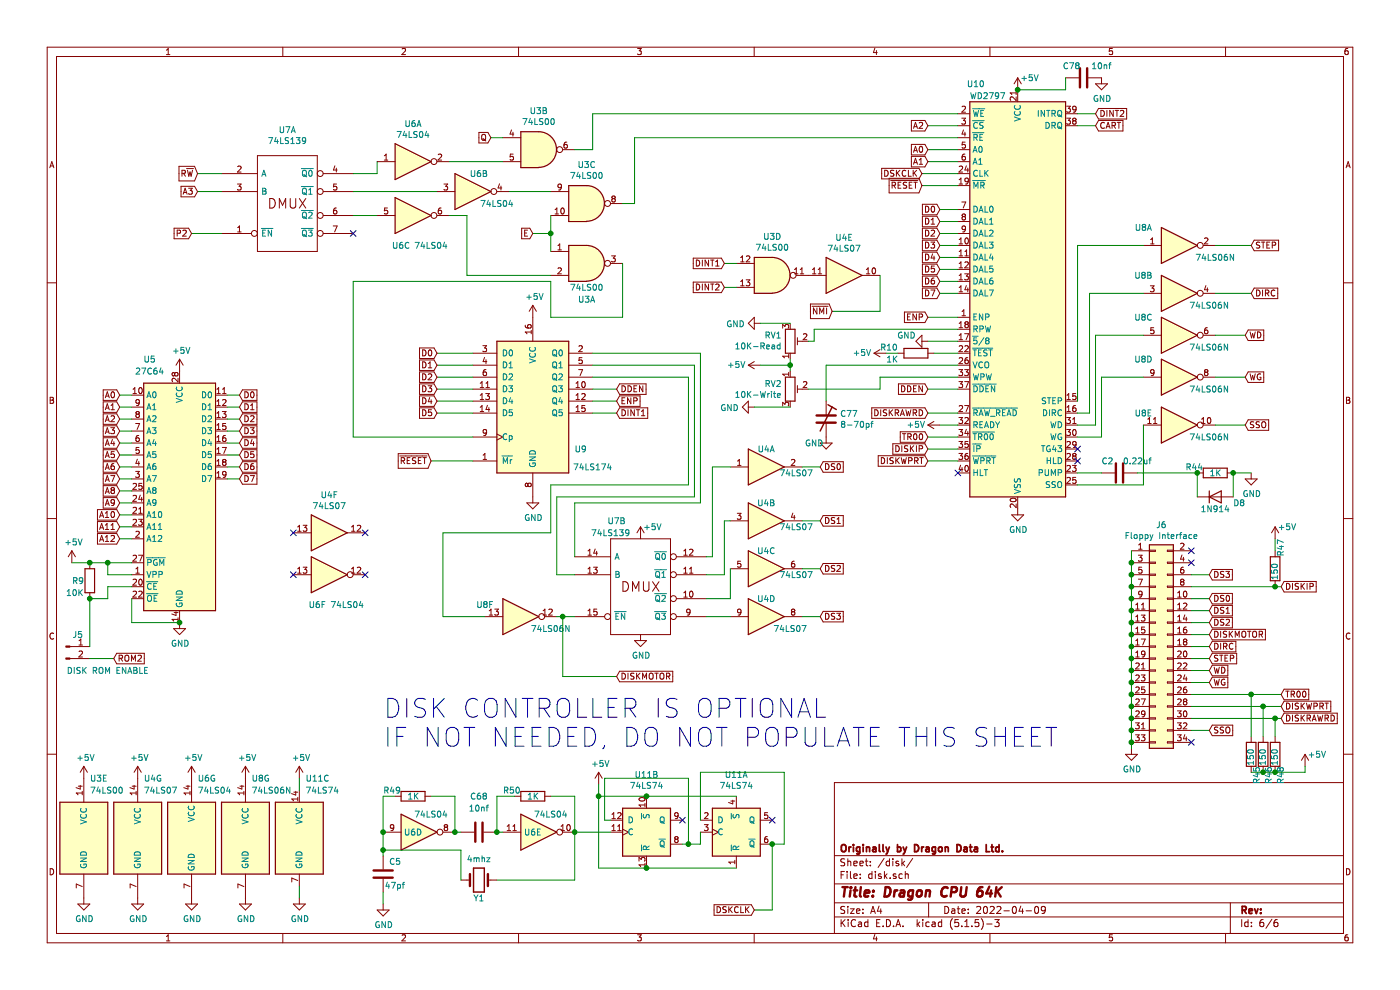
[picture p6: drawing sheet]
EESchema Schematic File Version 4
EELAYER 30 0
EELAYER END
$Descr A4 11693 8268
encoding utf-8
Sheet 6 6
Title "Dragon CPU 64K"
Date "2022-04-09"
Rev ""
Comp "Originally by Dragon Data Ltd."
Comment1 ""
Comment2 ""
Comment3 ""
Comment4 ""
$EndDescr
$Comp
L 74xx:74LS174 U9
U 1 1
P 4450 3350
F 0 "U9" H 4850 2950 50  0000 C CNN
F 1 "74LS174" H 4950 2800 50  0000 C CNN
F 2 "Package_DIP:DIP-16_W7.62mm_Socket_LongPads" H 4450 3350 50  0001 C CNN
F 3 "http://www.ti.com/lit/gpn/sn74LS174" H 4450 3350 50  0001 C CNN
	1    4450 3350
	1    0    0    -1  
$EndComp
$Comp
L 74xx_IEEE:74LS139 U7
U 2 1
P 5350 4900
F 0 "U7" H 5150 5450 50  0000 C CNN
F 1 "74LS139" H 5100 5350 50  0000 C CNN
F 2 "Package_DIP:DIP-16_W7.62mm_Socket_LongPads" H 5350 4900 50  0001 C CNN
F 3 "http://www.ti.com/lit/ds/symlink/sn74ls139a.pdf" H 5350 4900 50  0001 C CNN
	2    5350 4900
	1    0    0    -1  
$EndComp
$Comp
L 74xx:74LS00 U3
U 5 1
P 700 7000
F 0 "U3" H 750 7500 50  0000 L CNN
F 1 "74LS00" H 750 7400 50  0000 L CNN
F 2 "Package_DIP:DIP-14_W7.62mm_Socket_LongPads" H 700 7000 50  0001 C CNN
F 3 "http://www.ti.com/lit/gpn/sn74ls00" H 700 7000 50  0001 C CNN
	5    700  7000
	1    0    0    -1  
$EndComp
$Comp
L 74xx:74LS00 U3
U 1 1
P 4900 2200
F 0 "U3" H 4900 1900 50  0000 C CNN
F 1 "74LS00" H 4900 2000 50  0000 C CNN
F 2 "Package_DIP:DIP-14_W7.62mm_Socket_LongPads" H 4900 2200 50  0001 C CNN
F 3 "http://www.ti.com/lit/gpn/sn74ls00" H 4900 2200 50  0001 C CNN
	1    4900 2200
	1    0    0    -1  
$EndComp
$Comp
L Memory_EPROM:27C64 U5
U 1 1
P 1500 4100
F 0 "U5" H 1250 5200 50  0000 C CNN
F 1 "27C64" H 1250 5100 50  0000 C CNN
F 2 "Package_DIP:DIP-28_W15.24mm_Socket_LongPads" H 1500 4100 50  0001 C CNN
F 3 "http://ww1.microchip.com/downloads/en/DeviceDoc/11107M.pdf" H 1500 4100 50  0001 C CNN
	1    1500 4100
	1    0    0    -1  
$EndComp
$Comp
L Interface:WD2797 U10
U 1 1
P 8500 2550
F 0 "U10" H 8150 4400 50  0000 C CNN
F 1 "WD2797" H 8250 4300 50  0000 C CNN
F 2 "Package_DIP:DIP-40_W15.24mm" H 9150 900 50  0001 C CNN
F 3 "http://pdf.datasheetcatalog.com/datasheets2/12/1229802_1.pdf" H 8500 3350 50  0001 C CNN
	1    8500 2550
	1    0    0    -1  
$EndComp
$Comp
L 74xx:74LS04 U6
U 7 1
P 1600 7000
F 0 "U6" H 1650 7500 50  0000 L CNN
F 1 "74LS04" H 1650 7400 50  0000 L CNN
F 2 "Package_DIP:DIP-14_W7.62mm_Socket_LongPads" H 1600 7000 50  0001 C CNN
F 3 "http://www.ti.com/lit/gpn/sn74LS04" H 1600 7000 50  0001 C CNN
	7    1600 7000
	1    0    0    -1  
$EndComp
$Comp
L 74xx:74LS04 U6
U 1 1
P 3450 1350
F 0 "U6" H 3450 1667 50  0000 C CNN
F 1 "74LS04" H 3450 1576 50  0000 C CNN
F 2 "Package_DIP:DIP-14_W7.62mm_Socket_LongPads" H 3450 1350 50  0001 C CNN
F 3 "http://www.ti.com/lit/gpn/sn74LS04" H 3450 1350 50  0001 C CNN
	1    3450 1350
	1    0    0    -1  
$EndComp
$Comp
L Connector_Generic:Conn_02x17_Odd_Even J6
U 1 1
P 9650 5400
F 0 "J6" H 9700 6417 50  0000 C CNN
F 1 "Floppy Interface" H 9700 6326 50  0000 C CNN
F 2 "Connector_IDC:IDC-Header_2x17_P2.54mm_Vertical" H 9650 5400 50  0001 C CNN
F 3 "~" H 9650 5400 50  0001 C CNN
	1    9650 5400
	1    0    0    -1  
$EndComp
$Comp
L 74xx:74LS04 U6
U 2 1
P 3950 1600
F 0 "U6" H 4000 1750 50  0000 C CNN
F 1 "74LS04" H 4150 1500 50  0000 C CNN
F 2 "Package_DIP:DIP-14_W7.62mm_Socket_LongPads" H 3950 1600 50  0001 C CNN
F 3 "http://www.ti.com/lit/gpn/sn74LS04" H 3950 1600 50  0001 C CNN
	2    3950 1600
	1    0    0    -1  
$EndComp
$Comp
L 74xx:74LS04 U6
U 3 1
P 3450 1800
F 0 "U6" H 3350 1550 50  0000 C CNN
F 1 "74LS04" H 3600 1550 50  0000 C CNN
F 2 "Package_DIP:DIP-14_W7.62mm_Socket_LongPads" H 3450 1800 50  0001 C CNN
F 3 "http://www.ti.com/lit/gpn/sn74LS04" H 3450 1800 50  0001 C CNN
	3    3450 1800
	1    0    0    -1  
$EndComp
$Comp
L 74xx:74LS00 U3
U 2 1
P 4500 1250
F 0 "U3" H 4500 1575 50  0000 C CNN
F 1 "74LS00" H 4500 1484 50  0000 C CNN
F 2 "Package_DIP:DIP-14_W7.62mm_Socket_LongPads" H 4500 1250 50  0001 C CNN
F 3 "http://www.ti.com/lit/gpn/sn74ls00" H 4500 1250 50  0001 C CNN
	2    4500 1250
	1    0    0    -1  
$EndComp
$Comp
L 74xx:74LS00 U3
U 3 1
P 4900 1700
F 0 "U3" H 4900 2025 50  0000 C CNN
F 1 "74LS00" H 4900 1934 50  0000 C CNN
F 2 "Package_DIP:DIP-14_W7.62mm_Socket_LongPads" H 4900 1700 50  0001 C CNN
F 3 "http://www.ti.com/lit/gpn/sn74ls00" H 4900 1700 50  0001 C CNN
	3    4900 1700
	1    0    0    -1  
$EndComp
$Comp
L 74xx_IEEE:74LS139 U7
U 1 1
P 2400 1700
F 0 "U7" H 2400 2316 50  0000 C CNN
F 1 "74LS139" H 2400 2225 50  0000 C CNN
F 2 "Package_DIP:DIP-16_W7.62mm_Socket_LongPads" H 2400 1700 50  0001 C CNN
F 3 "http://www.ti.com/lit/ds/symlink/sn74ls139a.pdf" H 2400 1700 50  0001 C CNN
	1    2400 1700
	1    0    0    -1  
$EndComp
Wire Wire Line
	3150 1350 3150 1450
Wire Wire Line
	3150 1450 2950 1450
Wire Wire Line
	3650 1600 2950 1600
Wire Wire Line
	3150 1800 2950 1800
NoConn ~ 2950 1950
Wire Wire Line
	1850 1450 1650 1450
Wire Wire Line
	1850 1600 1650 1600
Wire Wire Line
	1850 1950 1600 1950
Text GLabel 1600 1950 0    50   Input ~ 0
P2
Text GLabel 1650 1450 0    50   Input ~ 0
R~W~
Text GLabel 1650 1600 0    50   Input ~ 0
A3
Wire Wire Line
	3750 1350 4200 1350
Wire Wire Line
	4600 1600 4250 1600
Wire Wire Line
	4600 2300 3900 2300
Wire Wire Line
	3900 2300 3900 1800
Wire Wire Line
	3900 1800 3750 1800
Wire Wire Line
	4600 1800 4600 1950
Wire Wire Line
	4600 1950 4450 1950
Connection ~ 4600 1950
Wire Wire Line
	4600 1950 4600 2100
Text GLabel 4450 1950 0    50   Input ~ 0
E
Wire Wire Line
	4200 1150 4100 1150
Text GLabel 4100 1150 0    50   Input ~ 0
Q
Wire Wire Line
	8000 950  4950 950 
Wire Wire Line
	4950 950  4950 1250
Wire Wire Line
	4950 1250 4800 1250
Wire Wire Line
	5200 1700 5300 1700
Wire Wire Line
	5300 1700 5300 1150
Wire Wire Line
	5300 1150 8000 1150
$Comp
L power:GND #PWR0174
U 1 1
P 4450 4150
F 0 "#PWR0174" H 4450 3900 50  0001 C CNN
F 1 "GND" H 4455 3977 50  0000 C CNN
F 2 "" H 4450 4150 50  0001 C CNN
F 3 "" H 4450 4150 50  0001 C CNN
	1    4450 4150
	1    0    0    -1  
$EndComp
$Comp
L power:+5V #PWR0175
U 1 1
P 4450 2650
F 0 "#PWR0175" H 4450 2500 50  0001 C CNN
F 1 "+5V" H 4465 2823 50  0000 C CNN
F 2 "" H 4450 2650 50  0001 C CNN
F 3 "" H 4450 2650 50  0001 C CNN
	1    4450 2650
	1    0    0    -1  
$EndComp
Wire Wire Line
	5200 2200 5200 2650
Wire Wire Line
	5200 2650 4600 2650
Wire Wire Line
	4600 2650 4600 2350
Wire Wire Line
	4600 2350 2950 2350
Wire Wire Line
	2950 2350 2950 3650
Wire Wire Line
	2950 3650 3950 3650
Wire Wire Line
	3950 3850 3600 3850
Text GLabel 3600 3850 0    50   Input ~ 0
~RESET
Text GLabel 7700 1550 0    50   Input ~ 0
~RESET
Wire Wire Line
	8000 1550 7700 1550
Wire Wire Line
	8000 1050 7750 1050
Text GLabel 7750 1050 0    50   Input ~ 0
A2
Wire Wire Line
	8000 1250 7750 1250
Wire Wire Line
	8000 1350 7750 1350
Text GLabel 7750 1250 0    50   Input ~ 0
A0
Text GLabel 7750 1350 0    50   Input ~ 0
A1
Wire Wire Line
	3950 2950 3650 2950
Wire Wire Line
	3950 3050 3650 3050
Wire Wire Line
	3950 3150 3650 3150
Wire Wire Line
	3950 3250 3650 3250
Wire Wire Line
	3950 3350 3650 3350
Wire Wire Line
	3950 3450 3650 3450
Text GLabel 3650 2950 0    50   Input ~ 0
D0
Text GLabel 3650 3050 0    50   Input ~ 0
D1
Text GLabel 3650 3150 0    50   Input ~ 0
D2
Text GLabel 3650 3250 0    50   Input ~ 0
D3
Text GLabel 3650 3350 0    50   Input ~ 0
D4
Text GLabel 3650 3450 0    50   Input ~ 0
D5
$Comp
L 74xx:74LS04 U6
U 4 1
P 3500 6950
F 0 "U6" H 3450 6950 50  0000 C CNN
F 1 "74LS04" H 3600 7100 50  0000 C CNN
F 2 "Package_DIP:DIP-14_W7.62mm_Socket_LongPads" H 3500 6950 50  0001 C CNN
F 3 "http://www.ti.com/lit/gpn/sn74LS04" H 3500 6950 50  0001 C CNN
	4    3500 6950
	1    0    0    -1  
$EndComp
$Comp
L 74xx:74LS07 U4
U 7 1
P 1150 7000
F 0 "U4" H 1200 7500 50  0000 L CNN
F 1 "74LS07" H 1200 7400 50  0000 L CNN
F 2 "Package_DIP:DIP-14_W7.62mm_Socket_LongPads" H 1150 7000 50  0001 C CNN
F 3 "www.ti.com/lit/ds/symlink/sn74ls07.pdf" H 1150 7000 50  0001 C CNN
	7    1150 7000
	1    0    0    -1  
$EndComp
$Comp
L 74xx:74LS07 U4
U 1 1
P 6400 3900
F 0 "U4" H 6400 4050 50  0000 C CNN
F 1 "74LS07" H 6650 3850 50  0000 C CNN
F 2 "Package_DIP:DIP-14_W7.62mm_Socket_LongPads" H 6400 3900 50  0001 C CNN
F 3 "www.ti.com/lit/ds/symlink/sn74ls07.pdf" H 6400 3900 50  0001 C CNN
	1    6400 3900
	1    0    0    -1  
$EndComp
$Comp
L 74xx:74LS07 U4
U 2 1
P 6400 4350
F 0 "U4" H 6400 4500 50  0000 C CNN
F 1 "74LS07" H 6650 4300 50  0000 C CNN
F 2 "Package_DIP:DIP-14_W7.62mm_Socket_LongPads" H 6400 4350 50  0001 C CNN
F 3 "www.ti.com/lit/ds/symlink/sn74ls07.pdf" H 6400 4350 50  0001 C CNN
	2    6400 4350
	1    0    0    -1  
$EndComp
$Comp
L 74xx:74LS07 U4
U 3 1
P 6400 4750
F 0 "U4" H 6400 4900 50  0000 C CNN
F 1 "74LS07" H 6650 4700 50  0000 C CNN
F 2 "Package_DIP:DIP-14_W7.62mm_Socket_LongPads" H 6400 4750 50  0001 C CNN
F 3 "www.ti.com/lit/ds/symlink/sn74ls07.pdf" H 6400 4750 50  0001 C CNN
	3    6400 4750
	1    0    0    -1  
$EndComp
$Comp
L 74xx:74LS07 U4
U 4 1
P 6400 5150
F 0 "U4" H 6400 5300 50  0000 C CNN
F 1 "74LS07" H 6600 5050 50  0000 C CNN
F 2 "Package_DIP:DIP-14_W7.62mm_Socket_LongPads" H 6400 5150 50  0001 C CNN
F 3 "www.ti.com/lit/ds/symlink/sn74ls07.pdf" H 6400 5150 50  0001 C CNN
	4    6400 5150
	1    0    0    -1  
$EndComp
Wire Wire Line
	5900 5150 6100 5150
Wire Wire Line
	5900 5000 6100 5000
Wire Wire Line
	6100 5000 6100 4750
Wire Wire Line
	5900 4800 6050 4800
Wire Wire Line
	6050 4800 6050 4350
Wire Wire Line
	6050 4350 6100 4350
Wire Wire Line
	5900 4650 5950 4650
Wire Wire Line
	5950 4650 5950 3900
Wire Wire Line
	5950 3900 6100 3900
Wire Wire Line
	4600 4050 4600 4450
Wire Wire Line
	4600 4450 3700 4450
Wire Wire Line
	3700 4450 3700 5150
Wire Wire Line
	3700 5150 4050 5150
Wire Wire Line
	4650 4150 4650 4800
Wire Wire Line
	4650 4800 4800 4800
Wire Wire Line
	4800 4200 4800 4650
Wire Wire Line
	5850 4200 5850 2950
Wire Wire Line
	4950 2950 5850 2950
Wire Wire Line
	4800 4200 5850 4200
Wire Wire Line
	5800 3050 5800 4150
Wire Wire Line
	4950 3050 5800 3050
Wire Wire Line
	4650 4150 5800 4150
Wire Wire Line
	5750 3150 5750 4050
Wire Wire Line
	4950 3150 5750 3150
Wire Wire Line
	4600 4050 5750 4050
Wire Wire Line
	6700 3900 6850 3900
Wire Wire Line
	6700 4350 6850 4350
Wire Wire Line
	6700 4750 6850 4750
Wire Wire Line
	6700 5150 6850 5150
Text GLabel 6850 3900 2    50   Input ~ 0
DS0
Text GLabel 6850 4350 2    50   Input ~ 0
DS1
Text GLabel 6850 4750 2    50   Input ~ 0
DS2
Text GLabel 6850 5150 2    50   Input ~ 0
DS3
Wire Wire Line
	4950 3250 5150 3250
Wire Wire Line
	4950 3350 5150 3350
Wire Wire Line
	4950 3450 5150 3450
Text GLabel 5150 3250 2    50   Input ~ 0
DDEN
Text GLabel 5150 3350 2    50   Input ~ 0
ENP
Wire Wire Line
	8000 2650 7750 2650
Wire Wire Line
	8000 3250 7750 3250
Text GLabel 7750 2650 0    50   Input ~ 0
ENP
Text GLabel 7750 3250 0    50   Input ~ 0
DDEN
Text GLabel 5150 3450 2    50   Input ~ 0
DINT1
Wire Wire Line
	9000 950  9150 950 
Text GLabel 9150 950  2    50   Input ~ 0
DINT2
$Comp
L 74xx:74LS00 U3
U 4 1
P 6450 2300
F 0 "U3" H 6450 2625 50  0000 C CNN
F 1 "74LS00" H 6450 2534 50  0000 C CNN
F 2 "Package_DIP:DIP-14_W7.62mm_Socket_LongPads" H 6450 2300 50  0001 C CNN
F 3 "http://www.ti.com/lit/gpn/sn74ls00" H 6450 2300 50  0001 C CNN
	4    6450 2300
	1    0    0    -1  
$EndComp
Wire Wire Line
	6150 2200 6050 2200
Wire Wire Line
	6150 2400 6050 2400
Text GLabel 6050 2200 0    50   Input ~ 0
DINT1
Text GLabel 6050 2400 0    50   Input ~ 0
DINT2
$Comp
L 74xx:74LS07 U4
U 5 1
P 7050 2300
F 0 "U4" H 7050 2617 50  0000 C CNN
F 1 "74LS07" H 7050 2526 50  0000 C CNN
F 2 "Package_DIP:DIP-14_W7.62mm_Socket_LongPads" H 7050 2300 50  0001 C CNN
F 3 "www.ti.com/lit/ds/symlink/sn74ls07.pdf" H 7050 2300 50  0001 C CNN
	5    7050 2300
	1    0    0    -1  
$EndComp
Wire Wire Line
	7350 2300 7350 2600
Wire Wire Line
	7350 2600 6950 2600
Text GLabel 6950 2600 0    50   Input ~ 0
~NMI
Wire Wire Line
	4650 5150 4700 5150
Wire Wire Line
	4700 5150 4700 5650
Wire Wire Line
	4700 5650 5150 5650
Connection ~ 4700 5150
Wire Wire Line
	4700 5150 4800 5150
Text GLabel 5150 5650 2    50   Input ~ 0
DISKMOTOR
Wire Wire Line
	9950 5000 10100 5000
Wire Wire Line
	9950 5100 10100 5100
Wire Wire Line
	9950 5200 10100 5200
Wire Wire Line
	9950 4800 10100 4800
Wire Wire Line
	9950 5300 10100 5300
Text GLabel 10100 4800 2    50   Input ~ 0
DS3
Text GLabel 10100 5000 2    50   Input ~ 0
DS0
Text GLabel 10100 5100 2    50   Input ~ 0
DS1
Text GLabel 10100 5200 2    50   Input ~ 0
DS2
Text GLabel 10100 5300 2    50   Input ~ 0
DISKMOTOR
Wire Wire Line
	9000 1050 9150 1050
Text GLabel 9150 1050 2    50   Input ~ 0
CART
Wire Wire Line
	8000 1750 7850 1750
Wire Wire Line
	8000 1850 7850 1850
Wire Wire Line
	8000 1950 7850 1950
Wire Wire Line
	8000 2050 7850 2050
Wire Wire Line
	8000 2150 7850 2150
Wire Wire Line
	8000 2250 7850 2250
Wire Wire Line
	8000 2350 7850 2350
Wire Wire Line
	8000 2450 7850 2450
Text GLabel 7850 1750 0    50   Input ~ 0
D0
Text GLabel 7850 1850 0    50   Input ~ 0
D1
Text GLabel 7850 1950 0    50   Input ~ 0
D2
Text GLabel 7850 2050 0    50   Input ~ 0
D3
Text GLabel 7850 2150 0    50   Input ~ 0
D4
Text GLabel 7850 2250 0    50   Input ~ 0
D5
Text GLabel 7850 2350 0    50   Input ~ 0
D6
Text GLabel 7850 2450 0    50   Input ~ 0
D7
$Comp
L power:+5V #PWR0176
U 1 1
P 8500 750
F 0 "#PWR0176" H 8500 600 50  0001 C CNN
F 1 "+5V" H 8600 850 50  0000 C CNN
F 2 "" H 8500 750 50  0001 C CNN
F 3 "" H 8500 750 50  0001 C CNN
	1    8500 750 
	1    0    0    -1  
$EndComp
$Comp
L power:+5V #PWR0179
U 1 1
P 1500 3100
F 0 "#PWR0179" H 1500 2950 50  0001 C CNN
F 1 "+5V" H 1515 3273 50  0000 C CNN
F 2 "" H 1500 3100 50  0001 C CNN
F 3 "" H 1500 3100 50  0001 C CNN
	1    1500 3100
	1    0    0    -1  
$EndComp
$Comp
L power:GND #PWR0180
U 1 1
P 1500 5200
F 0 "#PWR0180" H 1500 4950 50  0001 C CNN
F 1 "GND" H 1505 5027 50  0000 C CNN
F 2 "" H 1500 5200 50  0001 C CNN
F 3 "" H 1500 5200 50  0001 C CNN
	1    1500 5200
	1    0    0    -1  
$EndComp
Wire Wire Line
	1900 3300 2000 3300
Wire Wire Line
	1900 3400 2000 3400
Wire Wire Line
	1900 3500 2000 3500
Wire Wire Line
	1900 3600 2000 3600
Wire Wire Line
	1900 3700 2000 3700
Wire Wire Line
	1900 3800 2000 3800
Wire Wire Line
	1900 3900 2000 3900
Wire Wire Line
	1900 4000 2000 4000
Text GLabel 2000 3300 2    50   Input ~ 0
D0
Text GLabel 2000 3400 2    50   Input ~ 0
D1
Text GLabel 2000 3500 2    50   Input ~ 0
D2
Text GLabel 2000 3600 2    50   Input ~ 0
D3
Text GLabel 2000 3700 2    50   Input ~ 0
D4
Text GLabel 2000 3800 2    50   Input ~ 0
D5
Text GLabel 2000 3900 2    50   Input ~ 0
D6
Text GLabel 2000 4000 2    50   Input ~ 0
D7
$Comp
L power:+5V #PWR0181
U 1 1
P 600 4700
F 0 "#PWR0181" H 600 4550 50  0001 C CNN
F 1 "+5V" H 615 4873 50  0000 C CNN
F 2 "" H 600 4700 50  0001 C CNN
F 3 "" H 600 4700 50  0001 C CNN
	1    600  4700
	1    0    0    -1  
$EndComp
Wire Wire Line
	1100 4700 900  4700
Wire Wire Line
	1100 4800 900  4800
Wire Wire Line
	900  4800 900  4700
Connection ~ 900  4700
Wire Wire Line
	900  4700 750  4700
Wire Wire Line
	1100 5000 1100 5200
Wire Wire Line
	1100 5200 1500 5200
Connection ~ 1500 5200
$Comp
L Connector:Conn_01x02_Male J5
U 1 1
P 550 5400
F 0 "J5" H 650 5500 50  0000 C CNN
F 1 "DISK ROM ENABLE" H 900 5200 50  0000 C CNN
F 2 "Connector_PinHeader_2.54mm:PinHeader_1x02_P2.54mm_Vertical" H 550 5400 50  0001 C CNN
F 3 "~" H 550 5400 50  0001 C CNN
	1    550  5400
	1    0    0    -1  
$EndComp
Text GLabel 950  5500 2    50   Input ~ 0
ROM2
$Comp
L Device:R R9
U 1 1
P 750 4850
F 0 "R9" H 600 4850 50  0000 L CNN
F 1 "10K" H 550 4750 50  0000 L CNN
F 2 "Resistor_THT:R_Axial_DIN0207_L6.3mm_D2.5mm_P7.62mm_Horizontal" V 680 4850 50  0001 C CNN
F 3 "~" H 750 4850 50  0001 C CNN
	1    750  4850
	1    0    0    -1  
$EndComp
Connection ~ 750  4700
Wire Wire Line
	750  4700 600  4700
Wire Wire Line
	1100 4900 900  4900
Wire Wire Line
	900  4900 900  5000
Wire Wire Line
	900  5000 750  5000
Wire Wire Line
	950  5500 750  5500
Wire Wire Line
	750  5000 750  5400
Connection ~ 750  5000
Text GLabel 1000 3300 0    50   Input ~ 0
A0
Text GLabel 1000 3400 0    50   Input ~ 0
A1
Text GLabel 1000 3500 0    50   Input ~ 0
A2
Text GLabel 1000 3600 0    50   Input ~ 0
A3
Text GLabel 1000 3700 0    50   Input ~ 0
A4
Text GLabel 1000 3800 0    50   Input ~ 0
A5
Text GLabel 1000 3900 0    50   Input ~ 0
A6
Text GLabel 1000 4000 0    50   Input ~ 0
A7
Text GLabel 1000 4100 0    50   Input ~ 0
A8
Text GLabel 1000 4200 0    50   Input ~ 0
A9
Text GLabel 1000 4300 0    50   Input ~ 0
A10
Text GLabel 1000 4400 0    50   Input ~ 0
A11
Text GLabel 1000 4500 0    50   Input ~ 0
A12
$Comp
L power:GND #PWR0182
U 1 1
P 8500 4250
F 0 "#PWR0182" H 8500 4000 50  0001 C CNN
F 1 "GND" H 8505 4077 50  0000 C CNN
F 2 "" H 8500 4250 50  0001 C CNN
F 3 "" H 8500 4250 50  0001 C CNN
	1    8500 4250
	1    0    0    -1  
$EndComp
$Comp
L power:+5V #PWR0183
U 1 1
P 7850 3550
F 0 "#PWR0183" H 7850 3400 50  0001 C CNN
F 1 "+5V" V 7850 3750 50  0000 C CNN
F 2 "" H 7850 3550 50  0001 C CNN
F 3 "" H 7850 3550 50  0001 C CNN
	1    7850 3550
	0    -1   -1   0   
$EndComp
Wire Wire Line
	8000 3550 7850 3550
$Comp
L power:GND #PWR0184
U 1 1
P 9200 650
F 0 "#PWR0184" H 9200 400 50  0001 C CNN
F 1 "GND" H 9205 477 50  0000 C CNN
F 2 "" H 9200 650 50  0001 C CNN
F 3 "" H 9200 650 50  0001 C CNN
	1    9200 650 
	1    0    0    -1  
$EndComp
$Comp
L Device:C C78
U 1 1
P 9050 650
F 0 "C78" V 8950 550 50  0000 C CNN
F 1 "10nf" V 8950 800 50  0000 C CNN
F 2 "Capacitor_THT:C_Disc_D7.5mm_W2.5mm_P5.00mm" H 9088 500 50  0001 C CNN
F 3 "~" H 9050 650 50  0001 C CNN
	1    9050 650 
	0    1    1    0   
$EndComp
Wire Wire Line
	8500 750  8900 750 
Wire Wire Line
	8900 750  8900 650 
Connection ~ 8500 750 
$Comp
L Device:R R10
U 1 1
P 7650 2950
F 0 "R10" V 7600 2650 50  0000 L CNN
F 1 "1K" V 7700 2700 50  0000 L CNN
F 2 "Resistor_THT:R_Axial_DIN0207_L6.3mm_D2.5mm_P7.62mm_Horizontal" V 7580 2950 50  0001 C CNN
F 3 "~" H 7650 2950 50  0001 C CNN
	1    7650 2950
	0    1    1    0   
$EndComp
$Comp
L power:+5V #PWR0185
U 1 1
P 7400 2950
F 0 "#PWR0185" H 7400 2800 50  0001 C CNN
F 1 "+5V" V 7400 3150 50  0000 C CNN
F 2 "" H 7400 2950 50  0001 C CNN
F 3 "" H 7400 2950 50  0001 C CNN
	1    7400 2950
	0    -1   -1   0   
$EndComp
Wire Wire Line
	8000 2950 7800 2950
$Comp
L power:GND #PWR0186
U 1 1
P 7750 2850
F 0 "#PWR0186" H 7750 2600 50  0001 C CNN
F 1 "GND" V 7700 2750 50  0000 R CNN
F 2 "" H 7750 2850 50  0001 C CNN
F 3 "" H 7750 2850 50  0001 C CNN
	1    7750 2850
	0    1    1    0   
$EndComp
Wire Wire Line
	7750 2850 8000 2850
Wire Wire Line
	7500 2950 7400 2950
$Comp
L Device:R_Potentiometer_Trim RV1
U 1 1
P 6600 2850
F 0 "RV1" H 6530 2804 50  0000 R CNN
F 1 "10K-Read" H 6530 2895 50  0000 R CNN
F 2 "Potentiometer_THT:Potentiometer_Vishay_T73YP_Vertical" H 6600 2850 50  0001 C CNN
F 3 "~" H 6600 2850 50  0001 C CNN
	1    6600 2850
	1    0    0    1   
$EndComp
Wire Wire Line
	8000 2750 6800 2750
Wire Wire Line
	6800 2750 6800 2850
Wire Wire Line
	6800 2850 6750 2850
Wire Wire Line
	8000 3150 7350 3150
Wire Wire Line
	7350 3150 7350 3250
Wire Wire Line
	7350 3250 6750 3250
$Comp
L power:+5V #PWR0187
U 1 1
P 6350 3050
F 0 "#PWR0187" H 6350 2900 50  0001 C CNN
F 1 "+5V" V 6350 3250 50  0000 C CNN
F 2 "" H 6350 3050 50  0001 C CNN
F 3 "" H 6350 3050 50  0001 C CNN
	1    6350 3050
	0    -1   -1   0   
$EndComp
$Comp
L power:GND #PWR0188
U 1 1
P 6350 2700
F 0 "#PWR0188" H 6350 2450 50  0001 C CNN
F 1 "GND" V 6355 2572 50  0000 R CNN
F 2 "" H 6350 2700 50  0001 C CNN
F 3 "" H 6350 2700 50  0001 C CNN
	1    6350 2700
	0    1    1    0   
$EndComp
$Comp
L power:GND #PWR0189
U 1 1
P 6300 3400
F 0 "#PWR0189" H 6300 3150 50  0001 C CNN
F 1 "GND" V 6305 3272 50  0000 R CNN
F 2 "" H 6300 3400 50  0001 C CNN
F 3 "" H 6300 3400 50  0001 C CNN
	1    6300 3400
	0    1    1    0   
$EndComp
$Comp
L Device:R_Potentiometer_Trim RV2
U 1 1
P 6600 3250
F 0 "RV2" H 6530 3296 50  0000 R CNN
F 1 "10K-Write" H 6530 3205 50  0000 R CNN
F 2 "Potentiometer_THT:Potentiometer_Vishay_T73YP_Vertical" H 6600 3250 50  0001 C CNN
F 3 "~" H 6600 3250 50  0001 C CNN
	1    6600 3250
	1    0    0    -1  
$EndComp
Wire Wire Line
	6600 3000 6600 3050
Wire Wire Line
	6600 3050 6350 3050
Connection ~ 6600 3050
Wire Wire Line
	6600 3050 6600 3100
Wire Wire Line
	6350 2700 6600 2700
Wire Wire Line
	6600 3400 6300 3400
NoConn ~ 9000 3750
Text GLabel 7750 3750 0    50   Input ~ 0
DISKIP
Text GLabel 7750 3650 0    50   Input ~ 0
TR00
Text GLabel 7750 3850 0    50   Input ~ 0
DISKWPRT
Text GLabel 7750 3450 0    50   Input ~ 0
DISKRAWRD
Wire Wire Line
	8000 3450 7750 3450
Wire Wire Line
	8000 3650 7750 3650
Wire Wire Line
	8000 3750 7750 3750
Wire Wire Line
	8000 3850 7750 3850
Text GLabel 10700 6000 2    50   Input ~ 0
DISKRAWRD
Text GLabel 10700 5800 2    50   Input ~ 0
TR00
Text GLabel 10700 4900 2    50   Input ~ 0
DISKIP
Text GLabel 10700 5900 2    50   Input ~ 0
DISKWPRT
Wire Wire Line
	10700 5800 10450 5800
Wire Wire Line
	10700 6000 10650 6000
Wire Wire Line
	10700 4900 10650 4900
$Comp
L Device:R R47
U 1 1
P 10650 4750
F 0 "R47" V 10600 4500 50  0000 L CNN
F 1 "150" V 10650 4700 50  0000 L CNN
F 2 "Resistor_THT:R_Axial_DIN0207_L6.3mm_D2.5mm_P7.62mm_Horizontal" V 10580 4750 50  0001 C CNN
F 3 "~" H 10650 4750 50  0001 C CNN
	1    10650 4750
	-1   0    0    1   
$EndComp
Connection ~ 10650 4900
Wire Wire Line
	10650 4900 9950 4900
$Comp
L Device:R R48
U 1 1
P 10650 6300
F 0 "R48" V 10600 6400 50  0000 L CNN
F 1 "150" V 10650 6250 50  0000 L CNN
F 2 "Resistor_THT:R_Axial_DIN0207_L6.3mm_D2.5mm_P7.62mm_Horizontal" V 10580 6300 50  0001 C CNN
F 3 "~" H 10650 6300 50  0001 C CNN
	1    10650 6300
	-1   0    0    1   
$EndComp
$Comp
L Device:R R46
U 1 1
P 10550 6300
F 0 "R46" V 10500 6400 50  0000 L CNN
F 1 "150" V 10550 6250 50  0000 L CNN
F 2 "Resistor_THT:R_Axial_DIN0207_L6.3mm_D2.5mm_P7.62mm_Horizontal" V 10480 6300 50  0001 C CNN
F 3 "~" H 10550 6300 50  0001 C CNN
	1    10550 6300
	-1   0    0    1   
$EndComp
$Comp
L Device:R R45
U 1 1
P 10450 6300
F 0 "R45" V 10400 6400 50  0000 L CNN
F 1 "150" V 10450 6250 50  0000 L CNN
F 2 "Resistor_THT:R_Axial_DIN0207_L6.3mm_D2.5mm_P7.62mm_Horizontal" V 10380 6300 50  0001 C CNN
F 3 "~" H 10450 6300 50  0001 C CNN
	1    10450 6300
	-1   0    0    1   
$EndComp
Wire Wire Line
	10650 6150 10650 6000
Connection ~ 10650 6000
Wire Wire Line
	10650 6000 9950 6000
Wire Wire Line
	10550 6150 10550 5900
Wire Wire Line
	9950 5900 10550 5900
Connection ~ 10550 5900
Wire Wire Line
	10550 5900 10700 5900
Wire Wire Line
	10450 6150 10450 5800
Connection ~ 10450 5800
Wire Wire Line
	10450 5800 9950 5800
Wire Wire Line
	10450 6450 10550 6450
Wire Wire Line
	10550 6450 10650 6450
Connection ~ 10550 6450
Wire Wire Line
	10650 6450 10900 6450
Wire Wire Line
	10900 6450 10900 6400
Connection ~ 10650 6450
$Comp
L power:+5V #PWR0197
U 1 1
P 10900 6400
F 0 "#PWR0197" H 10900 6250 50  0001 C CNN
F 1 "+5V" H 11000 6500 50  0000 C CNN
F 2 "" H 10900 6400 50  0001 C CNN
F 3 "" H 10900 6400 50  0001 C CNN
	1    10900 6400
	1    0    0    -1  
$EndComp
$Comp
L power:+5V #PWR0198
U 1 1
P 10650 4500
F 0 "#PWR0198" H 10650 4350 50  0001 C CNN
F 1 "+5V" H 10750 4600 50  0000 C CNN
F 2 "" H 10650 4500 50  0001 C CNN
F 3 "" H 10650 4500 50  0001 C CNN
	1    10650 4500
	1    0    0    -1  
$EndComp
Wire Wire Line
	10650 4600 10650 4500
$Comp
L Device:R R44
U 1 1
P 10150 3950
F 0 "R44" V 10100 3700 50  0000 L CNN
F 1 "1K" V 10150 3900 50  0000 L CNN
F 2 "Resistor_THT:R_Axial_DIN0207_L6.3mm_D2.5mm_P7.62mm_Horizontal" V 10080 3950 50  0001 C CNN
F 3 "~" H 10150 3950 50  0001 C CNN
	1    10150 3950
	0    1    1    0   
$EndComp
$Comp
L Diode:1N914 D8
U 1 1
P 10150 4150
F 0 "D8" H 10350 4100 50  0000 C CNN
F 1 "1N914" H 10150 4050 50  0000 C CNN
F 2 "Diode_THT:D_DO-35_SOD27_P7.62mm_Horizontal" H 10150 3975 50  0001 C CNN
F 3 "http://www.vishay.com/docs/85622/1n914.pdf" H 10150 4150 50  0001 C CNN
	1    10150 4150
	1    0    0    -1  
$EndComp
Wire Wire Line
	10000 3950 10000 4150
Wire Wire Line
	10300 4150 10300 3950
Wire Wire Line
	10300 3950 10450 3950
Connection ~ 10300 3950
$Comp
L power:GND #PWR0199
U 1 1
P 10450 3950
F 0 "#PWR0199" H 10450 3700 50  0001 C CNN
F 1 "GND" H 10455 3777 50  0000 C CNN
F 2 "" H 10450 3950 50  0001 C CNN
F 3 "" H 10450 3950 50  0001 C CNN
	1    10450 3950
	1    0    0    -1  
$EndComp
$Comp
L Device:C_Trim C77
U 1 1
P 6900 3500
F 0 "C77" H 7016 3546 50  0000 L CNN
F 1 "8-70pf" H 7016 3455 50  0000 L CNN
F 2 "dragon64:c_trimmer-10" H 6900 3500 50  0001 C CNN
F 3 "~" H 6900 3500 50  0001 C CNN
	1    6900 3500
	1    0    0    -1  
$EndComp
Wire Wire Line
	8000 3050 6900 3050
Wire Wire Line
	6900 3050 6900 3350
$Comp
L power:GND #PWR0201
U 1 1
P 6900 3650
F 0 "#PWR0201" H 6900 3400 50  0001 C CNN
F 1 "GND" H 6800 3600 50  0000 C CNN
F 2 "" H 6900 3650 50  0001 C CNN
F 3 "" H 6900 3650 50  0001 C CNN
	1    6900 3650
	1    0    0    -1  
$EndComp
NoConn ~ 8000 3950
Wire Wire Line
	9450 4600 9450 4700
Wire Wire Line
	9450 4700 9450 4800
Connection ~ 9450 4700
Wire Wire Line
	9450 4900 9450 4800
Connection ~ 9450 4800
Wire Wire Line
	9450 4900 9450 5000
Connection ~ 9450 4900
Wire Wire Line
	9450 5000 9450 5100
Connection ~ 9450 5000
Wire Wire Line
	9450 5100 9450 5200
Connection ~ 9450 5100
Wire Wire Line
	9450 5200 9450 5300
Connection ~ 9450 5200
Wire Wire Line
	9450 5300 9450 5400
Connection ~ 9450 5300
Wire Wire Line
	9450 5400 9450 5500
Connection ~ 9450 5400
Wire Wire Line
	9450 5500 9450 5600
Connection ~ 9450 5500
Wire Wire Line
	9450 5600 9450 5700
Connection ~ 9450 5600
Wire Wire Line
	9450 5700 9450 5800
Connection ~ 9450 5700
Wire Wire Line
	9450 5800 9450 5900
Connection ~ 9450 5800
Wire Wire Line
	9450 5900 9450 6000
Connection ~ 9450 5900
Wire Wire Line
	9450 6000 9450 6100
Connection ~ 9450 6000
Wire Wire Line
	9450 6100 9450 6200
Connection ~ 9450 6100
$Comp
L power:GND #PWR0202
U 1 1
P 9450 6250
F 0 "#PWR0202" H 9450 6000 50  0001 C CNN
F 1 "GND" H 9455 6077 50  0000 C CNN
F 2 "" H 9450 6250 50  0001 C CNN
F 3 "" H 9450 6250 50  0001 C CNN
	1    9450 6250
	1    0    0    -1  
$EndComp
Wire Wire Line
	9450 6250 9450 6200
Connection ~ 9450 6200
$Comp
L 74xx:74LS06N U8
U 2 1
P 9850 2450
F 0 "U8" H 9550 2600 50  0000 C CNN
F 1 "74LS06N" H 10100 2350 50  0000 C CNN
F 2 "Package_DIP:DIP-14_W7.62mm_Socket_LongPads" H 9850 2450 50  0001 C CNN
F 3 "http://www.ti.com/lit/gpn/sn74LS06N" H 9850 2450 50  0001 C CNN
	2    9850 2450
	1    0    0    -1  
$EndComp
$Comp
L 74xx:74LS06N U8
U 3 1
P 9850 2800
F 0 "U8" H 9550 2950 50  0000 C CNN
F 1 "74LS06N" H 10100 2700 50  0000 C CNN
F 2 "Package_DIP:DIP-14_W7.62mm_Socket_LongPads" H 9850 2800 50  0001 C CNN
F 3 "http://www.ti.com/lit/gpn/sn74LS06N" H 9850 2800 50  0001 C CNN
	3    9850 2800
	1    0    0    -1  
$EndComp
$Comp
L 74xx:74LS06N U8
U 4 1
P 9850 3150
F 0 "U8" H 9550 3300 50  0000 C CNN
F 1 "74LS06N" H 10100 3050 50  0000 C CNN
F 2 "Package_DIP:DIP-14_W7.62mm_Socket_LongPads" H 9850 3150 50  0001 C CNN
F 3 "http://www.ti.com/lit/gpn/sn74LS06N" H 9850 3150 50  0001 C CNN
	4    9850 3150
	1    0    0    -1  
$EndComp
$Comp
L 74xx:74LS06N U8
U 5 1
P 9850 3550
F 0 "U8" H 9550 3650 50  0000 C CNN
F 1 "74LS06N" H 10100 3450 50  0000 C CNN
F 2 "Package_DIP:DIP-14_W7.62mm_Socket_LongPads" H 9850 3550 50  0001 C CNN
F 3 "http://www.ti.com/lit/gpn/sn74LS06N" H 9850 3550 50  0001 C CNN
	5    9850 3550
	1    0    0    -1  
$EndComp
$Comp
L 74xx:74LS06N U8
U 1 1
P 9850 2050
F 0 "U8" H 9550 2200 50  0000 C CNN
F 1 "74LS06N" H 10150 1950 50  0000 C CNN
F 2 "Package_DIP:DIP-14_W7.62mm_Socket_LongPads" H 9850 2050 50  0001 C CNN
F 3 "http://www.ti.com/lit/gpn/sn74LS06N" H 9850 2050 50  0001 C CNN
	1    9850 2050
	1    0    0    -1  
$EndComp
$Comp
L 74xx:74LS06N U8
U 7 1
P 2050 7000
F 0 "U8" H 2100 7500 50  0000 L CNN
F 1 "74LS06N" H 2100 7400 50  0000 L CNN
F 2 "Package_DIP:DIP-14_W7.62mm_Socket_LongPads" H 2050 7000 50  0001 C CNN
F 3 "http://www.ti.com/lit/gpn/sn74LS06N" H 2050 7000 50  0001 C CNN
	7    2050 7000
	1    0    0    -1  
$EndComp
Wire Wire Line
	9550 2050 9000 2050
Wire Wire Line
	9000 2050 9000 3350
Wire Wire Line
	9550 2450 9100 2450
Wire Wire Line
	9100 2450 9100 3450
Wire Wire Line
	9100 3450 9000 3450
Wire Wire Line
	9550 2800 9150 2800
Wire Wire Line
	9150 2800 9150 3550
Wire Wire Line
	9150 3550 9000 3550
Wire Wire Line
	9550 3150 9200 3150
Wire Wire Line
	9200 3150 9200 3650
Wire Wire Line
	9200 3650 9000 3650
Wire Wire Line
	9000 4050 9550 4050
Wire Wire Line
	9550 4050 9550 3550
Wire Wire Line
	10150 3550 10400 3550
Wire Wire Line
	10150 3150 10400 3150
Wire Wire Line
	10150 2800 10400 2800
Wire Wire Line
	10150 2450 10450 2450
Wire Wire Line
	10150 2050 10450 2050
Text GLabel 10450 2050 2    50   Input ~ 0
STEP
Text GLabel 10450 2450 2    50   Input ~ 0
DIRC
Text GLabel 10400 2800 2    50   Input ~ 0
WD
Text GLabel 10400 3150 2    50   Input ~ 0
WG
Text GLabel 10400 3550 2    50   Input ~ 0
SSO
NoConn ~ 9000 3850
Text GLabel 10100 5600 2    50   Input ~ 0
WD
Text GLabel 10100 5700 2    50   Input ~ 0
WG
Text GLabel 10100 5500 2    50   Input ~ 0
STEP
Text GLabel 10100 5400 2    50   Input ~ 0
DIRC
Text GLabel 10100 6100 2    50   Input ~ 0
SSO
Wire Wire Line
	10100 6100 9950 6100
Wire Wire Line
	10100 5700 9950 5700
Wire Wire Line
	10100 5600 9950 5600
Wire Wire Line
	10100 5500 9950 5500
Wire Wire Line
	10100 5400 9950 5400
NoConn ~ 9950 6200
NoConn ~ 9950 4700
NoConn ~ 9950 4600
NoConn ~ 2450 4800
$Comp
L power:GND #PWR08
U 1 1
P 700 7500
F 0 "#PWR08" H 700 7250 50  0001 C CNN
F 1 "GND" H 705 7327 50  0000 C CNN
F 2 "" H 700 7500 50  0001 C CNN
F 3 "" H 700 7500 50  0001 C CNN
	1    700  7500
	1    0    0    -1  
$EndComp
$Comp
L power:GND #PWR010
U 1 1
P 1150 7500
F 0 "#PWR010" H 1150 7250 50  0001 C CNN
F 1 "GND" H 1155 7327 50  0000 C CNN
F 2 "" H 1150 7500 50  0001 C CNN
F 3 "" H 1150 7500 50  0001 C CNN
	1    1150 7500
	1    0    0    -1  
$EndComp
$Comp
L power:GND #PWR012
U 1 1
P 1600 7500
F 0 "#PWR012" H 1600 7250 50  0001 C CNN
F 1 "GND" H 1605 7327 50  0000 C CNN
F 2 "" H 1600 7500 50  0001 C CNN
F 3 "" H 1600 7500 50  0001 C CNN
	1    1600 7500
	1    0    0    -1  
$EndComp
$Comp
L power:GND #PWR014
U 1 1
P 2050 7500
F 0 "#PWR014" H 2050 7250 50  0001 C CNN
F 1 "GND" H 2055 7327 50  0000 C CNN
F 2 "" H 2050 7500 50  0001 C CNN
F 3 "" H 2050 7500 50  0001 C CNN
	1    2050 7500
	1    0    0    -1  
$EndComp
$Comp
L power:+5V #PWR07
U 1 1
P 700 6500
F 0 "#PWR07" H 700 6350 50  0001 C CNN
F 1 "+5V" H 715 6673 50  0000 C CNN
F 2 "" H 700 6500 50  0001 C CNN
F 3 "" H 700 6500 50  0001 C CNN
	1    700  6500
	1    0    0    -1  
$EndComp
$Comp
L power:+5V #PWR09
U 1 1
P 1150 6500
F 0 "#PWR09" H 1150 6350 50  0001 C CNN
F 1 "+5V" H 1165 6673 50  0000 C CNN
F 2 "" H 1150 6500 50  0001 C CNN
F 3 "" H 1150 6500 50  0001 C CNN
	1    1150 6500
	1    0    0    -1  
$EndComp
$Comp
L power:+5V #PWR011
U 1 1
P 1600 6500
F 0 "#PWR011" H 1600 6350 50  0001 C CNN
F 1 "+5V" H 1615 6673 50  0000 C CNN
F 2 "" H 1600 6500 50  0001 C CNN
F 3 "" H 1600 6500 50  0001 C CNN
	1    1600 6500
	1    0    0    -1  
$EndComp
$Comp
L power:+5V #PWR013
U 1 1
P 2050 6500
F 0 "#PWR013" H 2050 6350 50  0001 C CNN
F 1 "+5V" H 2065 6673 50  0000 C CNN
F 2 "" H 2050 6500 50  0001 C CNN
F 3 "" H 2050 6500 50  0001 C CNN
	1    2050 6500
	1    0    0    -1  
$EndComp
Wire Wire Line
	1000 3300 1100 3300
Wire Wire Line
	1100 3400 1000 3400
Wire Wire Line
	1100 3500 1000 3500
Wire Wire Line
	1100 3600 1000 3600
Wire Wire Line
	1100 3700 1000 3700
Wire Wire Line
	1100 3800 1000 3800
Wire Wire Line
	1100 3900 1000 3900
Wire Wire Line
	1100 4000 1000 4000
Wire Wire Line
	1100 4100 1000 4100
Wire Wire Line
	1100 4200 1000 4200
Wire Wire Line
	1100 4300 1000 4300
Wire Wire Line
	1100 4400 1000 4400
Wire Wire Line
	1100 4500 1000 4500
$Comp
L power:GND #PWR0205
U 1 1
P 5350 5300
F 0 "#PWR0205" H 5350 5050 50  0001 C CNN
F 1 "GND" H 5355 5127 50  0000 C CNN
F 2 "" H 5350 5300 50  0001 C CNN
F 3 "" H 5350 5300 50  0001 C CNN
	1    5350 5300
	1    0    0    -1  
$EndComp
$Comp
L power:+5V #PWR0206
U 1 1
P 5350 4500
F 0 "#PWR0206" H 5350 4350 50  0001 C CNN
F 1 "+5V" H 5450 4600 50  0000 C CNN
F 2 "" H 5350 4500 50  0001 C CNN
F 3 "" H 5350 4500 50  0001 C CNN
	1    5350 4500
	1    0    0    -1  
$EndComp
$Comp
L 74xx:74LS06N U8
U 6 1
P 4350 5150
F 0 "U8" H 4050 5250 50  0000 C CNN
F 1 "74LS06N" H 4600 5050 50  0000 C CNN
F 2 "Package_DIP:DIP-14_W7.62mm_Socket_LongPads" H 4350 5150 50  0001 C CNN
F 3 "http://www.ti.com/lit/gpn/sn74LS06N" H 4350 5150 50  0001 C CNN
	6    4350 5150
	1    0    0    -1  
$EndComp
$Comp
L 74xx:74LS07 U4
U 6 1
P 2750 4450
F 0 "U4" H 2750 4767 50  0000 C CNN
F 1 "74LS07" H 2750 4676 50  0000 C CNN
F 2 "Package_DIP:DIP-14_W7.62mm_Socket_LongPads" H 2750 4450 50  0001 C CNN
F 3 "www.ti.com/lit/ds/symlink/sn74ls07.pdf" H 2750 4450 50  0001 C CNN
	6    2750 4450
	1    0    0    -1  
$EndComp
NoConn ~ 3050 4800
Text Notes 3200 6250 0    157  ~ 0
DISK CONTROLLER IS OPTIONAL\nIF NOT NEEDED, DO NOT POPULATE THIS SHEET
$Comp
L Device:C C2
U 1 1
P 9350 3950
F 0 "C2" V 9250 3850 50  0000 C CNN
F 1 "0.22uf" V 9250 4100 50  0000 C CNN
F 2 "Capacitor_THT:C_Disc_D7.5mm_W2.5mm_P5.00mm" H 9388 3800 50  0001 C CNN
F 3 "~" H 9350 3950 50  0001 C CNN
	1    9350 3950
	0    1    1    0   
$EndComp
Wire Wire Line
	9000 3950 9200 3950
Wire Wire Line
	9500 3950 10000 3950
Connection ~ 10000 3950
$Comp
L 74xx:74LS04 U6
U 5 1
P 4500 6950
F 0 "U6" H 4450 6950 50  0000 C CNN
F 1 "74LS04" H 4600 7100 50  0000 C CNN
F 2 "Package_DIP:DIP-14_W7.62mm_Socket_LongPads" H 4500 6950 50  0001 C CNN
F 3 "http://www.ti.com/lit/gpn/sn74LS04" H 4500 6950 50  0001 C CNN
	5    4500 6950
	1    0    0    -1  
$EndComp
$Comp
L 74xx:74LS04 U6
U 6 1
P 2750 4800
F 0 "U6" H 2650 4550 50  0000 C CNN
F 1 "74LS04" H 2900 4550 50  0000 C CNN
F 2 "Package_DIP:DIP-14_W7.62mm_Socket_LongPads" H 2750 4800 50  0001 C CNN
F 3 "http://www.ti.com/lit/gpn/sn74LS04" H 2750 4800 50  0001 C CNN
	6    2750 4800
	1    0    0    -1  
$EndComp
NoConn ~ 2450 4450
NoConn ~ 3050 4450
$Comp
L Device:R R49
U 1 1
P 3450 6650
F 0 "R49" V 3400 6400 50  0000 L CNN
F 1 "1K" V 3450 6600 50  0000 L CNN
F 2 "Resistor_THT:R_Axial_DIN0207_L6.3mm_D2.5mm_P7.62mm_Horizontal" V 3380 6650 50  0001 C CNN
F 3 "~" H 3450 6650 50  0001 C CNN
	1    3450 6650
	0    1    1    0   
$EndComp
$Comp
L Device:R R50
U 1 1
P 4450 6650
F 0 "R50" V 4400 6400 50  0000 L CNN
F 1 "1K" V 4450 6600 50  0000 L CNN
F 2 "Resistor_THT:R_Axial_DIN0207_L6.3mm_D2.5mm_P7.62mm_Horizontal" V 4380 6650 50  0001 C CNN
F 3 "~" H 4450 6650 50  0001 C CNN
	1    4450 6650
	0    1    1    0   
$EndComp
$Comp
L Device:C C68
U 1 1
P 4000 6950
F 0 "C68" V 3700 6950 50  0000 C CNN
F 1 "10nf" V 3800 6950 50  0000 C CNN
F 2 "Capacitor_THT:C_Disc_D7.5mm_W2.5mm_P5.00mm" H 4038 6800 50  0001 C CNN
F 3 "~" H 4000 6950 50  0001 C CNN
	1    4000 6950
	0    1    1    0   
$EndComp
Wire Wire Line
	3200 6950 3200 6650
Wire Wire Line
	3200 6650 3300 6650
Wire Wire Line
	3600 6650 3800 6650
Wire Wire Line
	3800 6650 3800 6950
Wire Wire Line
	3800 6950 3850 6950
Connection ~ 3800 6950
Wire Wire Line
	4150 6950 4200 6950
Wire Wire Line
	4150 6950 4150 6650
Wire Wire Line
	4150 6650 4300 6650
Connection ~ 4150 6950
Wire Wire Line
	4600 6650 4800 6650
Wire Wire Line
	4800 6650 4800 6950
$Comp
L Device:C C5
U 1 1
P 3200 7300
F 0 "C5" H 3100 7200 50  0000 C CNN
F 1 "47pf" H 3100 7400 50  0000 C CNN
F 2 "Capacitor_THT:C_Disc_D7.5mm_W2.5mm_P5.00mm" H 3238 7150 50  0001 C CNN
F 3 "~" H 3200 7300 50  0001 C CNN
	1    3200 7300
	-1   0    0    1   
$EndComp
Wire Wire Line
	3200 6950 3200 7100
Connection ~ 3200 6950
$Comp
L power:GND #PWR016
U 1 1
P 3200 7550
F 0 "#PWR016" H 3200 7300 50  0001 C CNN
F 1 "GND" H 3205 7377 50  0000 C CNN
F 2 "" H 3200 7550 50  0001 C CNN
F 3 "" H 3200 7550 50  0001 C CNN
	1    3200 7550
	1    0    0    -1  
$EndComp
Wire Wire Line
	3200 7450 3200 7550
$Comp
L Device:Crystal Y1
U 1 1
P 4000 7350
F 0 "Y1" H 4000 7200 50  0000 C CNN
F 1 "4mhz" H 4000 7527 50  0000 C CNN
F 2 "Crystal:Crystal_HC49-U_Vertical" H 4000 7350 50  0001 C CNN
F 3 "~" H 4000 7350 50  0001 C CNN
	1    4000 7350
	1    0    0    -1  
$EndComp
Wire Wire Line
	3850 7350 3850 7100
Wire Wire Line
	3850 7100 3200 7100
Connection ~ 3200 7100
Wire Wire Line
	3200 7100 3200 7150
Wire Wire Line
	4150 7350 4800 7350
Wire Wire Line
	4800 7350 4800 6950
Connection ~ 4800 6950
$Comp
L 74xx:74LS74 U11
U 2 1
P 5400 6950
F 0 "U11" H 5400 7431 50  0000 C CNN
F 1 "74LS74" H 5400 7340 50  0000 C CNN
F 2 "Package_DIP:DIP-14_W7.62mm_Socket_LongPads" H 5400 6950 50  0001 C CNN
F 3 "74xx/74hc_hct74.pdf" H 5400 6950 50  0001 C CNN
	2    5400 6950
	1    0    0    -1  
$EndComp
$Comp
L 74xx:74LS74 U11
U 1 1
P 6150 6950
F 0 "U11" H 6150 7431 50  0000 C CNN
F 1 "74LS74" H 6150 7340 50  0000 C CNN
F 2 "Package_DIP:DIP-14_W7.62mm_Socket_LongPads" H 6150 6950 50  0001 C CNN
F 3 "74xx/74hc_hct74.pdf" H 6150 6950 50  0001 C CNN
	1    6150 6950
	1    0    0    -1  
$EndComp
$Comp
L 74xx:74LS74 U11
U 3 1
P 2500 7000
F 0 "U11" H 2550 7500 50  0000 L CNN
F 1 "74LS74" H 2550 7400 50  0000 L CNN
F 2 "Package_DIP:DIP-14_W7.62mm_Socket_LongPads" H 2500 7000 50  0001 C CNN
F 3 "74xx/74hc_hct74.pdf" H 2500 7000 50  0001 C CNN
	3    2500 7000
	1    0    0    -1  
$EndComp
$Comp
L power:+5V #PWR01
U 1 1
P 2500 6500
F 0 "#PWR01" H 2500 6350 50  0001 C CNN
F 1 "+5V" H 2515 6673 50  0000 C CNN
F 2 "" H 2500 6500 50  0001 C CNN
F 3 "" H 2500 6500 50  0001 C CNN
	1    2500 6500
	1    0    0    -1  
$EndComp
$Comp
L power:GND #PWR015
U 1 1
P 2500 7500
F 0 "#PWR015" H 2500 7250 50  0001 C CNN
F 1 "GND" H 2505 7327 50  0000 C CNN
F 2 "" H 2500 7500 50  0001 C CNN
F 3 "" H 2500 7500 50  0001 C CNN
	1    2500 7500
	1    0    0    -1  
$EndComp
Wire Wire Line
	2500 7400 2500 7500
Wire Wire Line
	2500 6600 2500 6500
Wire Wire Line
	6150 7250 5400 7250
Wire Wire Line
	6150 6650 5400 6650
Wire Wire Line
	5400 6650 5000 6650
Connection ~ 5400 6650
Wire Wire Line
	5400 7250 5000 7250
Wire Wire Line
	5000 6550 5000 6650
Connection ~ 5400 7250
Connection ~ 5000 6650
Wire Wire Line
	5000 6650 5000 7250
$Comp
L power:+5V #PWR017
U 1 1
P 5000 6550
F 0 "#PWR017" H 5000 6400 50  0001 C CNN
F 1 "+5V" H 5015 6723 50  0000 C CNN
F 2 "" H 5000 6550 50  0001 C CNN
F 3 "" H 5000 6550 50  0001 C CNN
	1    5000 6550
	1    0    0    -1  
$EndComp
Wire Wire Line
	5700 7050 5750 7050
Wire Wire Line
	5850 7050 5850 6950
Wire Wire Line
	5100 6850 5050 6850
Wire Wire Line
	5050 6850 5050 6500
Wire Wire Line
	5050 6500 5750 6500
Wire Wire Line
	5750 6500 5750 7050
Connection ~ 5750 7050
Wire Wire Line
	5750 7050 5850 7050
Wire Wire Line
	6450 7050 6450 7600
Wire Wire Line
	6450 7600 6300 7600
Wire Wire Line
	5850 6850 5850 6450
Wire Wire Line
	5850 6450 6550 6450
Wire Wire Line
	6550 6450 6550 7050
Wire Wire Line
	6550 7050 6450 7050
Connection ~ 6450 7050
NoConn ~ 5700 6850
NoConn ~ 6450 6850
Text GLabel 6300 7600 0    50   Input ~ 0
DSKCLK
Text GLabel 7700 1450 0    50   Input ~ 0
DSKCLK
Wire Wire Line
	7700 1450 8000 1450
Wire Wire Line
	4800 6950 5100 6950
$EndSCHEMATC
